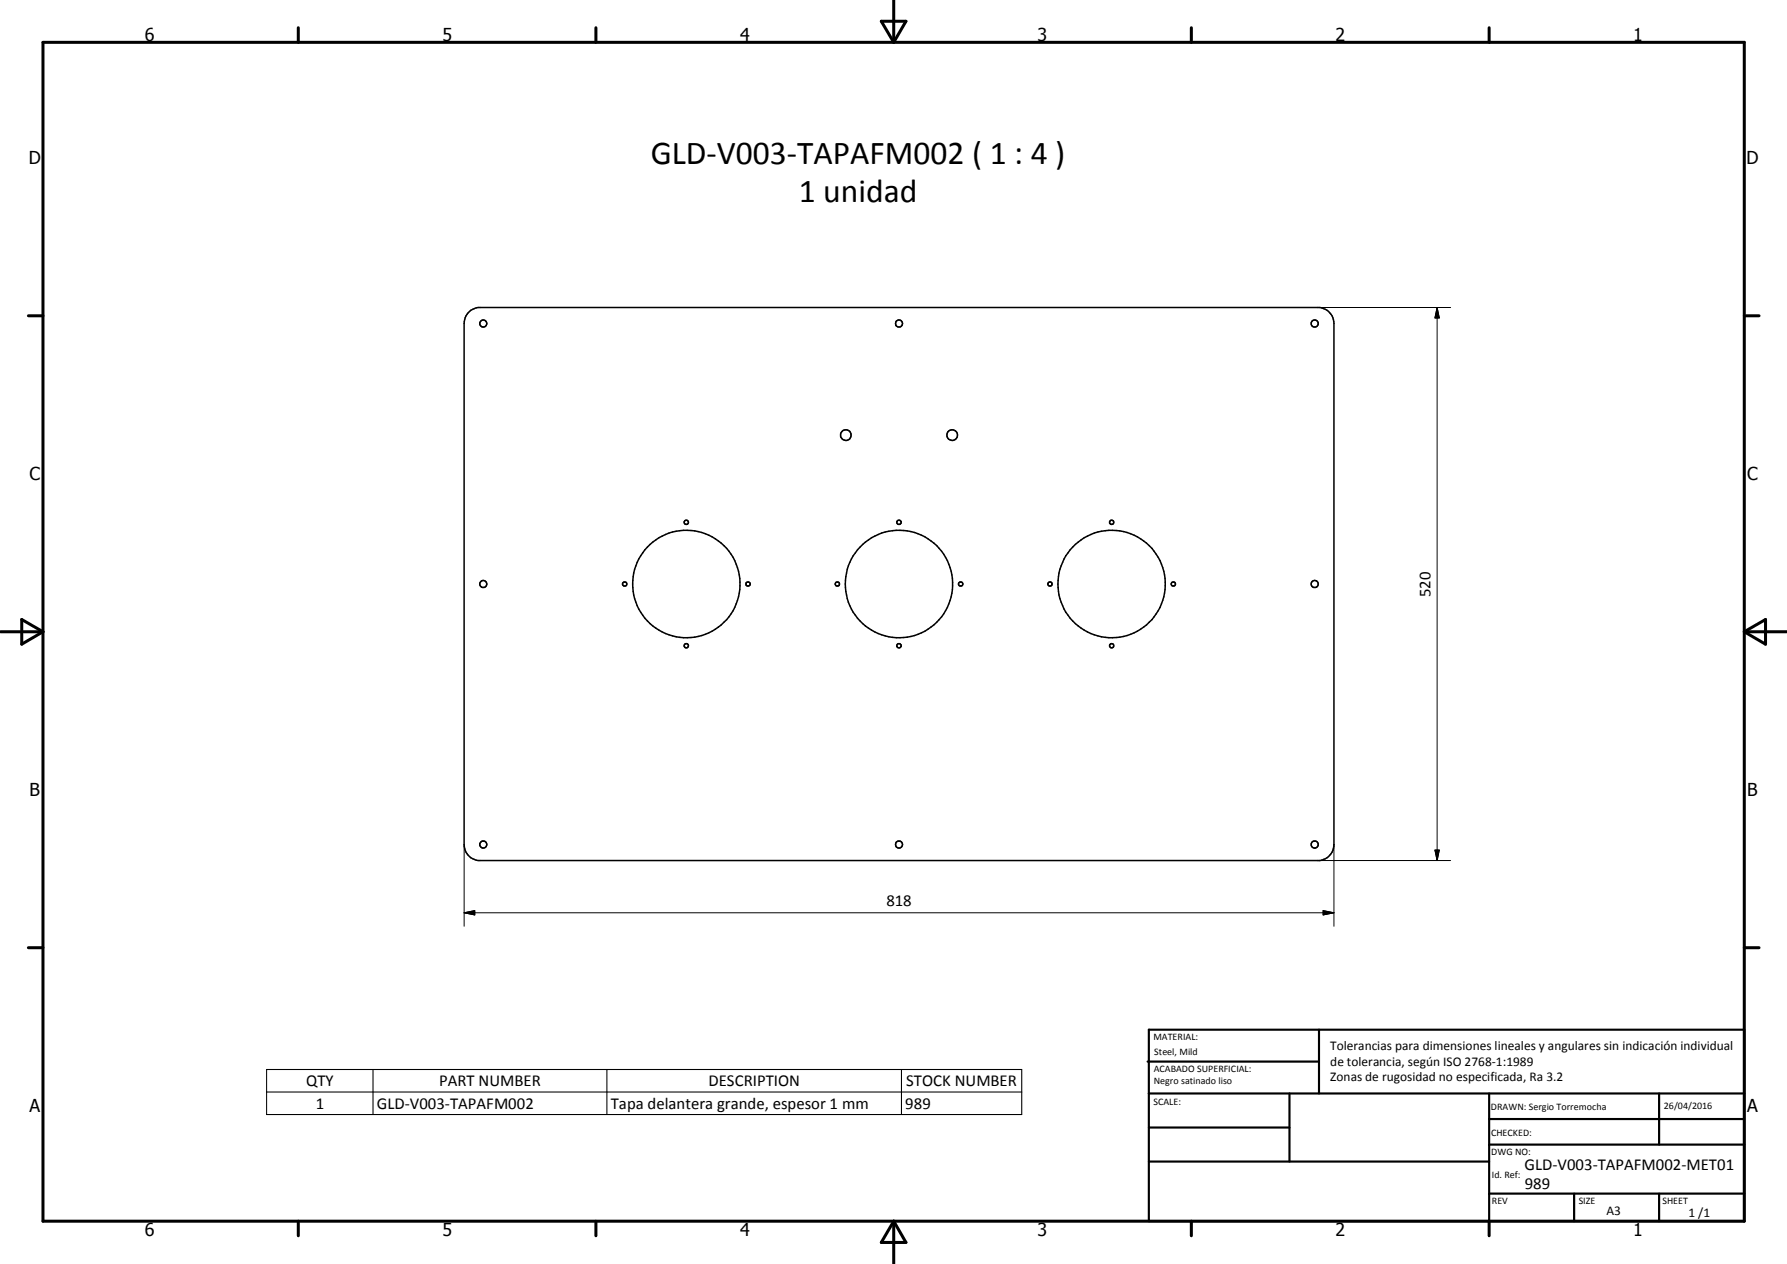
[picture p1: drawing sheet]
<svg xmlns="http://www.w3.org/2000/svg" width="420mm" height="297mm" viewBox="0 0 420 297" stroke-linecap="round" stroke-linejoin="round" font-family="sans-serif">
<g fill="none" stroke="#000" stroke-width=".35">
<path d="M110.1 73.5l.6-.6 1.7-.6h197.9a3.8 3.8 0 0 1 3.3 3.7v122.5a3.8 3.8 0 0 1-3.3 3.7h-197.9a3.8 3.8 0 0 1-3.3-3.7v-122.5l.3-1.3z"/>
<circle cx="113.6" cy="76" r=".83"/>
<circle cx="211.4" cy="76" r=".83"/>
<circle cx="309.1" cy="76" r=".83"/>
<circle cx="198.9" cy="102.2" r="1.24"/>
<circle cx="223.9" cy="102.3" r="1.25"/>
<circle cx="113.6" cy="137.2" r=".83"/>
<circle cx="146.9" cy="137.3" r=".49"/>
<circle cx="161.4" cy="122.7" r=".5"/>
<circle cx="161.4" cy="137.2" r="12.6"/>
<circle cx="175.9" cy="137.3" r=".49"/>
<circle cx="196.9" cy="137.3" r=".49"/>
<circle cx="211.4" cy="137.2" r="12.6"/>
<circle cx="211.4" cy="122.8" r=".5"/>
<circle cx="225.9" cy="137.3" r=".49"/>
<circle cx="246.9" cy="137.3" r=".49"/>
<circle cx="261.3" cy="137.2" r="12.6"/>
<circle cx="261.4" cy="122.7" r=".5"/>
<circle cx="275.9" cy="137.2" r=".49"/>
<circle cx="309.1" cy="137.2" r=".83"/>
<circle cx="161.4" cy="151.7" r=".5"/>
<circle cx="211.4" cy="151.8" r=".5"/>
<circle cx="261.4" cy="151.7" r=".5"/>
<circle cx="113.6" cy="198.5" r=".83"/>
<circle cx="211.4" cy="198.5" r=".83"/>
<circle cx="309.1" cy="198.5" r=".83"/>
</g>
<g fill="none" stroke="#000" stroke-width=".71">
<path d="M10.1 9.9h400v277.1h-400zM70.1 6.5v3.4M140.1 6.5v3.4M207.2 5h5.8l-2.9 4.9zM210.1 0v9.9M280.1 6.5v3.4M350.1 6.5v3.4M6.7 74.2h3.4M410.1 74.2h3.5M.1 148.5h10M5.1 145.6l5 2.9-5 2.9zM410.1 148.5h10"/>
<path d="M410.1 148.5l5-2.9v5.8zM6.7 222.7h3.4M410.1 222.7h3.5M70.1 287v3.4M140.1 287v3.4M210.1 287v10M210.1 287l2.9 5h-5.8zM280.1 287v3.4M350.1 287v3.4"/>
</g>
<g fill="none" stroke="#000" stroke-width=".51">
<path d="M269.8 249.5h40.3M270.1 242h140v45h-140zM270.1 257h140M303.2 257v16M310.1 242v15M350.1 257v30M390.1 257v12M270.1 265h33.1M270.1 273h80M350.1 269h60M350.1 263h60M350.1 280.5h60"/>
<path d="M370.1 280.5v6.5M390.1 280.5v6.5"/>
</g>
<path d="M62.7 251.3h177.5v10.6h-177.5zM62.7 256.6h177.5M87.7 251.3v10.6M142.7 251.3v10.6M212 251.3v10.6" fill="none" stroke="#000" stroke-width=".25"/>
<path d="M309.9 72.3h31.2M337.9 72.3l.5 2.4h-1zM337.9 72.3v129.9M109.1 198.5v19.2M313.6 198.5v19.2M337.4 199.8h1l-.5 2.4zM109.1 214.5l2.5-.5v1zM109.1 214.5h204.5M309.9 202.2h31.2M311.1 214l2.5 .5-2.5 .5z" fill="none" stroke="#000" stroke-width=".24"/>
<path d="M337.9 72.3l.5 2.4h-1zM337.4 199.8h1l-.5 2.4zM109.1 214.5l2.5-.5v1zM311.1 214l2.5 .5-2.5 .5z" fill="#000"/>
<g font-size="7.9">
<text x="153" y="38.4">GLD-V003-TAPAFM002 ( 1 : 4 )</text>
<text x="187.8" y="47.4">1 unidad</text>
</g>
<g font-size="4.2">
<text x="34" y="9.6">6</text>
<text x="104" y="9.6">5</text>
<text x="174" y="9.6">4</text>
<text x="244" y="9.6">3</text>
<text x="314" y="9.6">2</text>
<text x="384" y="9.6">1</text>
<text x="6.8" y="38.7">D</text>
<text x="410.6" y="38.7">D</text>
<text x="7" y="112.9">C</text>
<text x="410.8" y="112.9">C</text>
<text x="7" y="187.1">B</text>
<text x="410.8" y="187.1">B</text>
<text x="7" y="261.4">A</text>
<text x="410.8" y="261.4">A</text>
<text x="34" y="290.4">6</text>
<text x="104" y="290.4">5</text>
<text x="174" y="290.4">4</text>
<text x="244" y="290.4">3</text>
<text x="314" y="290.4">2</text>
<text x="384" y="290.4">1</text>
</g>
<g font-size="3.9">
<text x="336.4" y="140.3" transform="rotate(-90 336.4 140.3)">520</text>
<text x="208.4" y="212.9">818</text>
<text x="72" y="255.3">QTY</text>
<text x="103.2" y="255.2">PART NUMBER</text>
<text x="166.6" y="255.3">DESCRIPTION</text>
<text x="213.1" y="255.3">STOCK NUMBER</text>
<text x="74.2" y="260.5">1</text>
<text x="88.6" y="260.6">GLD-V003-TAPAFM002</text>
<text x="143.6" y="260.6">Tapa delantera grande, espesor 1 mm</text>
<text x="212.8" y="260.6">989</text>
<text x="358.5" y="275">GLD-V003-TAPAFM002-MET01</text>
<text x="358.5" y="279.4">989</text>
</g>
<g font-size="3.1">
<text x="312.7" y="246.8">Tolerancias para dimensiones lineales y angulares sin indicación individual</text>
<text x="312.7" y="250.4">de tolerancia, según ISO 2768-1:1989</text>
<text x="312.7" y="254">Zonas de rugosidad no especificada, Ra 3.2</text>
<text x="377.7" y="285.6">A3</text>
<text x="397" y="285.9">1 /1</text>
</g>
<g font-size="2.4">
<text x="271.2" y="244.4">MATERIAL:</text>
<text x="271.3" y="252">ACABADO SUPERFICIAL:</text>
<text x="271.4" y="247.9">Steel, Mild</text>
<text x="271.3" y="254.6">Negro satinado liso</text>
<text x="271.2" y="259.7">SCALE:</text>
<text x="350.6" y="260.8">DRAWN: Sergio Torremocha</text>
<text x="391.2" y="260.6">26/04/2016</text>
<text x="350.6" y="267">CHECKED:</text>
<text x="350.6" y="271.4">DWG NO:</text>
<text x="350.8" y="276.9">Id. Ref:</text>
<text x="350.8" y="282.8">REV</text>
<text x="371.2" y="282.9">SIZE</text>
<text x="390.9" y="282.9">SHEET</text>
</g>
</svg>
